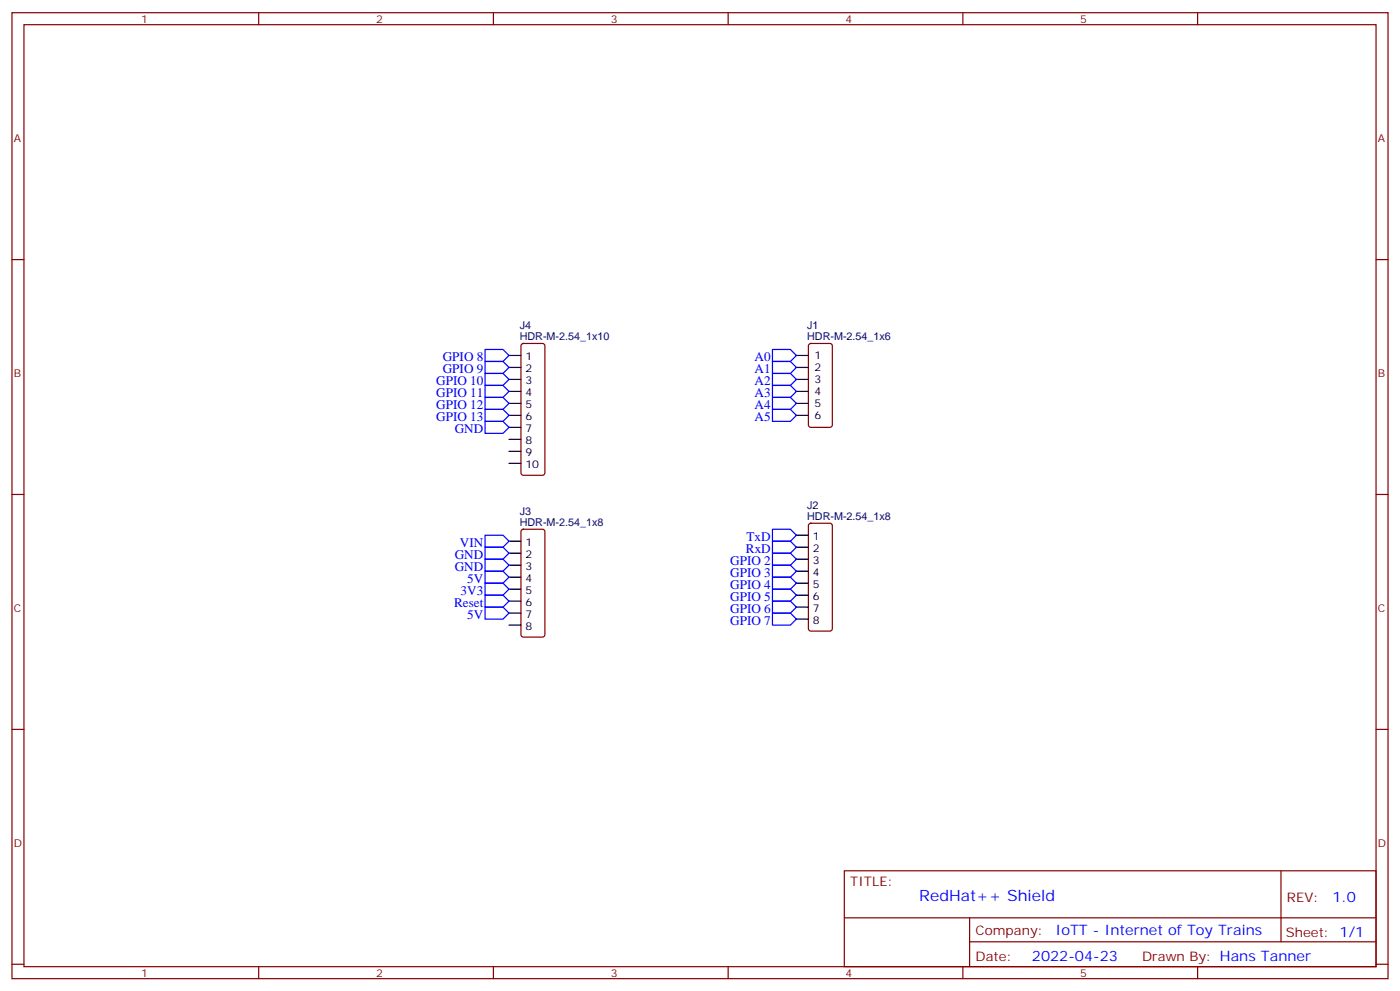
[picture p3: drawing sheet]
<svg xmlns="http://www.w3.org/2000/svg" width="412mm" height="292mm" viewBox="0 0 412 292" stroke-linecap="round" stroke-linejoin="round" font-family="sans-serif">
<g fill="none" stroke="#870000" stroke-width=".35">
<path d="M3.5 3.7h405.4v284.4h-405.4zM7.1 7.3h398.2v277.3h-398.2zM76.2 3.7v3.6M145.3 3.7v3.6M214.5 3.7v3.6M283.6 3.7v3.6M352.8 3.7v3.6M3.5 76.4h3.6M405.3 76.4h3.6M153.7 101.3l.5-.2h5.6l.5 .2 .2 .5v37.4l-.2 .5-.5 .2h-5.6l-.5-.2-.2-.5v-37.4zM238.4 101.3l.4-.2h5.7l.6 .4 .1 23.6-.5 .6-5.9 .1-.6-.5-.1-23.5zM3.5 145.6h3.6"/>
<path d="M153.7 156l.5-.2h5.6l.5 .2 .2 .5v30.3l-.2 .5-.5 .2h-5.6l-.5-.2-.2-.5v-30.3zM238.4 154.2l.4-.2h5.7l.5 .2 .2 .5v30.4l-.3 .5-.4 .2h-5.7l-.5-.3-.2-.4v-30.4zM405.3 145.6h3.6M3.5 214.7h3.6M405.3 214.7h3.6M248.7 256.3h156.6v28.3h-156.6zM377.3 256.4v20.8M248.7 270.2h156.5M285.6 277.2h119.6M285.6 270.2v14.1M3.5 283.8h3.6M76.2 284.6v3.5"/>
<path d="M145.3 284.6v3.5M214.5 284.6v3.5M283.6 284.6v3.5M352.8 284.6v3.5M405.3 283.8h3.6"/>
</g>
<g fill="none" stroke="#000" stroke-width=".35">
<path d="M149.9 104.6h3.6M149.9 108.2h3.6M149.9 111.7h3.6M149.9 115.2h3.6M149.9 118.7h3.6M234.6 104.6h3.5M234.6 108.2h3.5M234.6 111.7h3.5M234.6 115.2h3.5M234.6 118.7h3.5M149.9 122.3h3.6M149.9 125.8h3.6"/>
<path d="M149.9 129.3h3.6M149.9 132.9h3.6M149.9 136.4h3.6M234.6 122.3h3.5M149.9 159.3h3.6M234.6 157.6h3.5M149.9 162.8h3.6M149.9 166.4h3.6M149.9 169.9h3.6M149.9 173.4h3.6M149.9 177h3.6M234.6 161.1h3.5"/>
<path d="M234.6 164.6h3.5M234.6 168.1h3.5M234.6 171.7h3.5M234.6 175.2h3.5M234.6 178.7h3.5M149.9 180.5h3.6M149.9 184h3.6M234.6 182.2h3.5"/>
</g>
<g fill="none" stroke="#00f" stroke-width=".35">
<path d="M142.9 102.9h5.3l1.7 1.7-1.7 1.8h-5.3zM142.9 106.4h5.3l1.7 1.8-1.7 1.7h-5.3zM142.9 109.9h5.3l1.7 1.8-1.7 1.8h-5.3zM142.9 113.5h5.3l1.7 1.7-1.7 1.8h-5.3zM142.9 117h5.3l1.7 1.7-1.7 1.8h-5.3zM227.5 102.9h5.3l1.8 1.7-1.8 1.8h-5.3zM227.5 106.4h5.3l1.8 1.8-1.8 1.7h-5.3zM227.5 109.9h5.3l1.8 1.8-1.8 1.8h-5.3zM227.5 113.5h5.3l1.8 1.7-1.8 1.8h-5.3zM227.5 117h5.3l1.8 1.7-1.8 1.8h-5.3zM142.9 120.5h5.3l1.7 1.8-1.7 1.7h-5.3zM142.9 124h5.3l1.7 1.8-1.7 1.8h-5.3z"/>
<path d="M227.5 120.5h5.3l1.8 1.8-1.8 1.7h-5.3zM142.9 157.6h5.3l1.7 1.7-1.7 1.8h-5.3zM227.5 155.8h5.3l1.8 1.8-1.8 1.7h-5.3zM227.5 159.3h5.3l1.8 1.8-1.8 1.7h-5.3zM142.9 161.1h5.3l1.7 1.7-1.7 1.8h-5.3zM142.9 164.6h5.3l1.7 1.8-1.7 1.7h-5.3zM142.9 168.1h5.3l1.7 1.8-1.7 1.8h-5.3zM142.9 171.7h5.3l1.7 1.7-1.7 1.8h-5.3zM142.9 175.2h5.3l1.7 1.8-1.7 1.7h-5.3zM142.9 178.7h5.3l1.7 1.8-1.7 1.7h-5.3zM227.5 162.8h5.3l1.8 1.8-1.8 1.8h-5.3zM227.5 166.4h5.3l1.8 1.7-1.8 1.8h-5.3z"/>
<path d="M227.5 169.9h5.3l1.8 1.8-1.8 1.7h-5.3zM227.5 173.4h5.3l1.8 1.8-1.8 1.8h-5.3zM227.5 177h5.3l1.8 1.7-1.8 1.8h-5.3zM227.5 180.5h5.3l1.8 1.7-1.8 1.8h-5.3z"/>
</g>
<text font-size="4.6" fill="#00f" x="270.8" y="265.4">RedHat++ Shield</text>
<g font-size="4.2" fill="#00f">
<text x="392.5" y="265.6">1.0</text>
<text x="310.9" y="275.2">IoTT - Internet of Toy Trains</text>
<text x="304" y="283">2022-04-23</text>
</g>
<g font-size="3.9" fill="#00f">
<text x="130.4" y="106.4">GPIO 8</text>
<text x="222.3" y="106.4">A0</text>
<text x="128.5" y="113.5">GPIO 10</text>
<text x="130.4" y="109.9">GPIO 9</text>
<text x="222.3" y="109.9">A1</text>
<text x="222.3" y="113.5">A2</text>
<text x="128.5" y="117">GPIO 11</text>
<text x="222.3" y="117">A3</text>
<text x="128.5" y="120.5">GPIO 12</text>
<text x="128.5" y="124">GPIO 13</text>
<text x="222.3" y="120.5">A4</text>
<text x="222.3" y="124">A5</text>
<text x="134" y="127.6">GND</text>
<text x="135.5" y="161.1">VIN</text>
<text x="219.9" y="159.3">TxD</text>
<text x="134" y="164.6">GND</text>
<text x="215.1" y="166.4">GPIO 2</text>
<text x="219.7" y="162.8">RxD</text>
<text x="134" y="168.1">GND</text>
<text x="137.6" y="171.7">5V</text>
<text x="215.1" y="169.9">GPIO 3</text>
<text x="215.1" y="173.4">GPIO 4</text>
<text x="133.8" y="178.7">Reset</text>
<text x="135.7" y="175.2">3V3</text>
<text x="215.1" y="177">GPIO 5</text>
<text x="137.6" y="182.2">5V</text>
<text x="215.1" y="180.5">GPIO 6</text>
<text x="215.1" y="184">GPIO 7</text>
</g>
<g font-size="3.9" fill="#800">
<text x="250.5" y="260.9">TITLE:</text>
<text x="379.1" y="265.6">REV:</text>
<text x="287.4" y="275.1">Company:</text>
<text x="378.7" y="275.7">Sheet: 1/1</text>
<text x="287.4" y="282.8">Date:</text>
<text x="336.4" y="282.9">Drawn By: Hans Tanner</text>
</g>
<g font-size="3.2" fill="#800">
<text x="41.6" y="6.7">1</text>
<text x="110.8" y="6.7">2</text>
<text x="179.9" y="6.7">3</text>
<text x="249.1" y="6.7">4</text>
<text x="318.2" y="6.7">5</text>
<text x="4.1" y="41.8">A</text>
<text x="405.9" y="41.8">A</text>
<text x="4.1" y="111">B</text>
<text x="405.9" y="111">B</text>
<text x="4.1" y="180.1">C</text>
<text x="405.9" y="180.1">C</text>
<text x="4.1" y="249.3">D</text>
<text x="405.9" y="249.3">D</text>
<text x="41.6" y="287.5">1</text>
<text x="110.8" y="287.5">2</text>
<text x="179.9" y="287.5">3</text>
<text x="249.1" y="287.5">4</text>
<text x="318.2" y="287.5">5</text>
</g>
<g font-size="3.2" fill="#000080">
<text x="153.1" y="100">HDR-M-2.54_1x10</text>
<text x="153.1" y="96.9">J4</text>
<text x="237.8" y="100">HDR-M-2.54_1x6</text>
<text x="237.8" y="96.9">J1</text>
<text x="237.8" y="149.9">J2</text>
<text x="153.1" y="154.7">HDR-M-2.54_1x8</text>
<text x="153.1" y="151.6">J3</text>
<text x="237.8" y="153">HDR-M-2.54_1x8</text>
</g>
<g font-size="3.2">
<text x="154.8" y="106">1</text>
<text x="239.9" y="105.7">1</text>
<text x="154.8" y="109.6">2</text>
<text x="154.8" y="113.1">3</text>
<text x="239.9" y="109.2">2</text>
<text x="239.9" y="112.7">3</text>
<text x="154.8" y="116.6">4</text>
<text x="239.9" y="116.3">4</text>
<text x="239.9" y="119.8">5</text>
<text x="154.8" y="120.2">5</text>
<text x="154.8" y="123.7">6</text>
<text x="239.9" y="123.3">6</text>
<text x="154.8" y="127.2">7</text>
<text x="154.8" y="130.7">8</text>
<text x="154.8" y="134.3">9</text>
<text x="154.8" y="137.8">10</text>
<text x="154.8" y="160.7">1</text>
<text x="239.4" y="159">1</text>
<text x="154.8" y="164.3">2</text>
<text x="154.8" y="167.8">3</text>
<text x="239.4" y="162.5">2</text>
<text x="239.4" y="166">3</text>
<text x="154.8" y="171.3">4</text>
<text x="239.4" y="169.5">4</text>
<text x="239.4" y="173.1">5</text>
<text x="154.8" y="174.8">5</text>
<text x="154.8" y="178.4">6</text>
<text x="239.4" y="176.6">6</text>
<text x="154.8" y="181.9">7</text>
<text x="154.8" y="185.4">8</text>
<text x="239.4" y="180.1">7</text>
<text x="239.4" y="183.7">8</text>
</g>
</svg>
